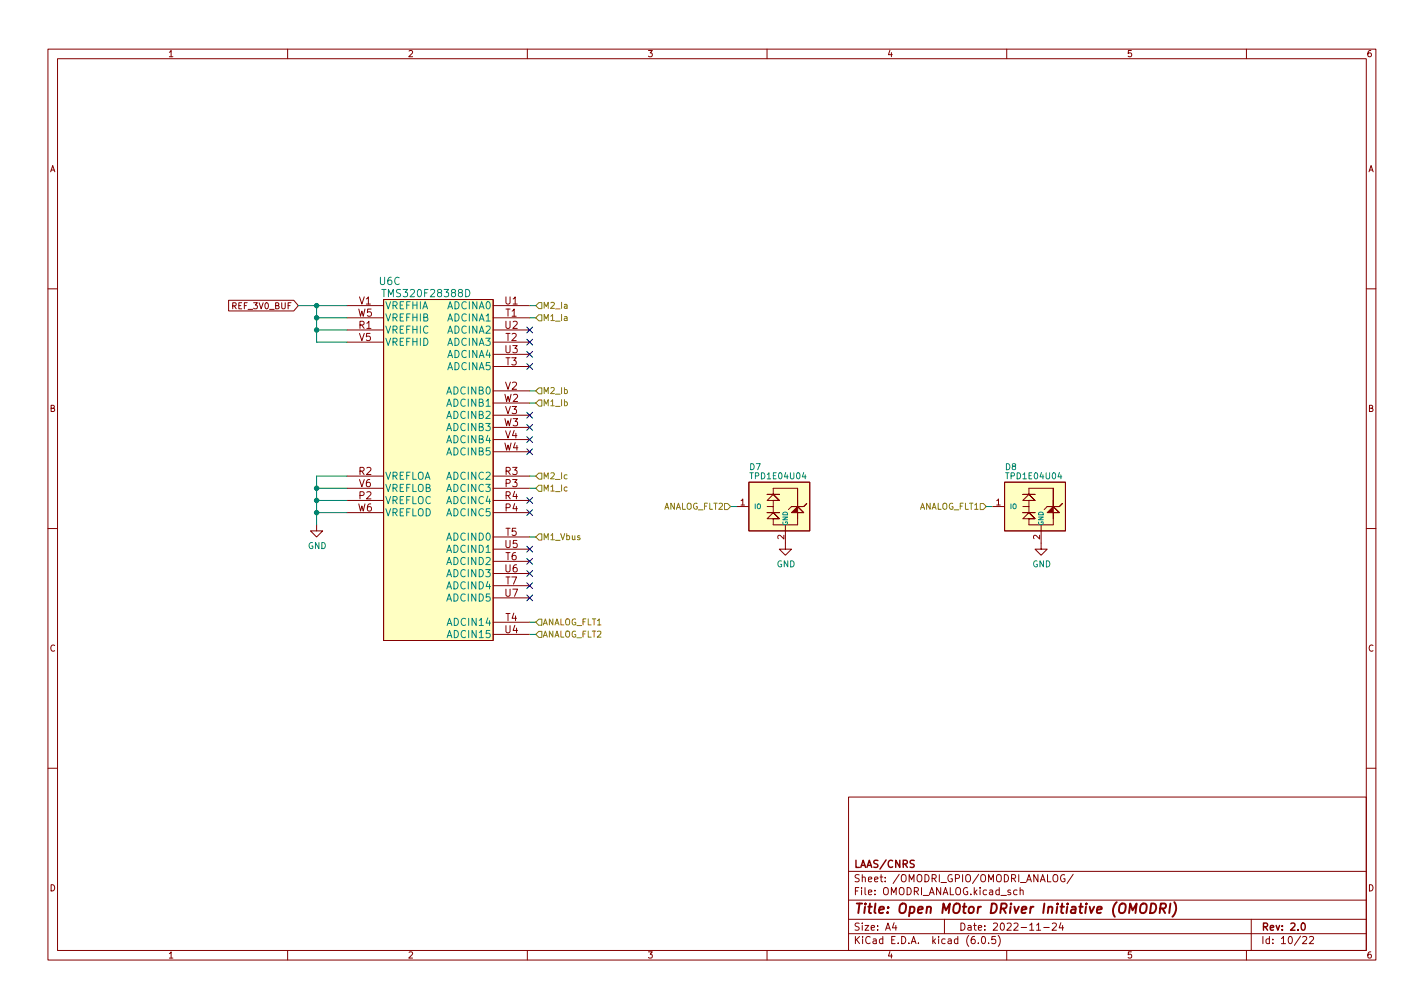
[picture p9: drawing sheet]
<svg xmlns="http://www.w3.org/2000/svg" width="297mm" height="210mm" viewBox="0 0 297 210" stroke-linecap="round" stroke-linejoin="round" font-family="sans-serif">
<g fill="none" stroke="#840000" stroke-width=".21">
<path d="M10 10.2h277v190.1h-277zM12 12.2h273v186.1h-273zM60 10.2v2M110 10.2v2M160 10.2v2M210 10.2v2M260 10.2v2M10 60.2h2M47.7 62.6h13.6l.9 1.1-.9 1.2h-13.6zM72.4 68.8h7.6M72.4 66.3h7.6M72.4 71.4h7.6"/>
<path d="M72.4 63.7h7.6M80 62.5h22.9v71.1h-22.9zM102.9 68.8h7.6M102.9 66.3h7.6M102.9 71.4h7.6M102.9 76.4h7.6M102.9 63.7h7.6M102.9 73.9h7.6M285 60.2h2M72.4 99.3h7.6M102.9 99.3h7.6M102.9 81.5h7.6"/>
<path d="M102.9 86.6h7.6M102.9 91.7h7.6M102.9 84.1h7.6M102.9 89.1h7.6M102.9 94.2h7.6M10 110.2h2M66 109.5v1.2h1.3l-1.3 1.3-1.2-1.3h1.2M72.4 101.8h7.6M72.4 104.4h7.6M72.4 106.9h7.6M102.9 101.8h7.6M102.9 104.4h7.6"/>
<path d="M102.9 106.9h7.6M102.9 112h7.6M102.9 117.1h7.6M102.9 114.5h7.6M102.9 119.6h7.6M153.7 105.7h2.5M156.2 100.6h12.7v10.1h-12.7zM160 105.7h1.3M161.3 105.7v1.2h-1.3h2.6h-1.3l-1.3 1.3h2.6l-1.3-1.3 1.3 1.3h-1.3v1.3h5.1v-1.3M163.8 109.5v5h1.3l-1.3 1.3-1.2-1.3h1.2M165.1 105.7l-.6 .6M166.4 104.4v-2.6v3.9"/>
<path d="M166.4 101.8h-5.1v1.3h-1.3h2.6h-1.3l-1.3 1.3h2.6l-1.3-1.3 1.3 1.3h-1.3v1.3M167.6 105.7l.7-.7-.7 .7M207 105.7h2.5M209.5 100.6h12.7v10.1h-12.7zM213.4 105.7h1.2M214.6 105.7v1.2h-1.2h2.5h-1.3l-1.2 1.3h2.5l-1.3-1.3 1.3 1.3h-1.3v1.3h5.1v-1.3M217.2 109.5v5h1.2l-1.2 1.3-1.3-1.3h1.3M218.4 105.7l-.6 .6M219.7 104.4v-2.6v3.9M219.7 101.8h-5.1v1.3h-1.2h2.5h-1.3l-1.2 1.3h2.5l-1.3-1.3 1.3 1.3h-1.3v1.3M221 105.7l.6-.7-.6 .7M285 110.2h2"/>
<path d="M102.9 129.8h7.6M102.9 122.2h7.6M102.9 132.3h7.6M102.9 124.7h7.6M10 160.2h2M177 166.3h108v32h-108zM285 160.2h2M60 198.3v2M110 198.3v2M160 198.3v2M177 194.8h108M177 191.8h108"/>
<path d="M177 187.8h108M177 181.8h108M186.5 192.5l-.4 1h1M186.9 193v1M197 191.8v3M204.1 196.7v.1M204.9 195.4l.2-.1a.8 .8 0 0 1 .5 .8 .8 .8 0 0 1-.5 .7 1 1 0 0 1-.2-1.4zM206.2 196.7v.1M207.6 195.3h-.7v.7l.2-.1 .5 .1 .1 .2-.1 .5-.2 .1-.5-.1M208.2 195.1a1.72 1.72 0 0 1 0 2.3M210 198.3v2M212.1 185.7l-.4-.1-.3 .3 .2 .7h.5"/>
<path d="M212.8 185.8l.2-.2 .4 .1v.9M212.8 185.1v1.5M216.2 194h.9M217.7 193.5h1.2M219.5 192.7l.6-.2 .3 .5-1 1h1M219.7 182.6l.3-.2a.5 .5 0 0 1 .6 .5v.5a.5 .5 0 0 1-.5 .6 .5 .5 0 0 1-.5-.6zM221.3 192.5l-.4 1h1M221.6 193v1M222.1 182.5a.7 .7 0 0 0-.9 .7 .7 .7 0 0 0 .9 .7v-.6h-.2M223.9 182.4l-1.3 1.9M260 198.3v2M261 191.8v6.5"/>
<path d="M271.7 195.5l.6-.2 .3 .5-.9 1h.9M273.1 195.5l.6-.2 .3 .5-.9 1h.9"/>
</g>
<path d="M271.6 192.6l.2-.1a.8 .8 0 0 1 .5 .8 .8 .8 0 0 1-.5 .7 1 1 0 0 1-.2-1.4z" fill="none" stroke="#840000" stroke-width=".3"/>
<path d="M238 188.7a.69 .69 0 0 1 1.2 0 1.47 1.47 0 0 1-.6 1.8l-.6-.1a1.5 1.5 0 0 1 0-1.7zM240.1 188.5a.96 .96 0 0 1 1.1 .5 .96 .96 0 0 1-.3 1.2l-.5 .3h-.5zM242 189.5h.8l.3-.2a.51 .51 0 0 0-.2-.8h-.8l-.2 2M242.5 189.5l.5 1M244.1 188.5l-.2 2M244.9 188.2a2.32 2.32 0 0 1-.3 3" fill="none" stroke="#840000" stroke-width=".4"/>
<g fill="#ffffc2" stroke="#ffffc2" stroke-width=".21">
<path d="M156.2 100.6h12.7v10.1h-12.7z"/>
<path d="M209.5 100.6h12.7v10.1h-12.7z"/>
<path d="M80 62.5h22.9v71.1h-22.9z"/>
</g>
<g fill="#840000" stroke="#840000" stroke-width=".21">
<path d="M166.4 104.4v3.8v-1.3h1.2l-1.2-1.2 1.2 1.2h-2.5l1.3-1.2h1.2h-2.5h1.3z"/>
<path d="M218.4 105.7h1.3v-1.3v3.8v-1.3h1.3l-1.3-1.2 1.3 1.2h-2.6l1.3-1.2h1.3z"/>
</g>
<path d="M79.6 60.4h.9M97.1 60.4a.77 .77 0 0 1 .9 .7 .77 .77 0 0 1-.9 .8z" fill="none" stroke="#008484" stroke-width=".21"/>
<path d="M111.8 66.3l.6-.6h.6v1.2h-.6zM112.4 63.1h.6v1.3h-.6l-.6-.7zM111.8 84.1l.6-.7h.6v1.3h-.6zM111.8 81.5l.6-.6h.6v1.3h-.6zM112.4 98.7h.6v1.2h-.6l-.6-.6zM112.4 101.2h.6v1.3h-.6l-.6-.7zM112.4 111.4h.6v1.2h-.6l-.6-.6zM151.1 105h.7l.6 .7-.6 .6h-.7zM204.5 105h.6l.6 .7-.6 .6h-.6zM111.8 129.8l.6-.6h.6v1.2h-.6zM112.4 131.7h.6v1.3h-.6l-.6-.7z" fill="none" stroke="#848400" stroke-width=".21"/>
<g fill="none" stroke="#008400" stroke-width=".21">
<path d="M62.2 63.7h10.2M66 66.3h6.4M66 63.7v7.7h6.4M66 68.8h6.4M110.5 66.3h1.3M110.5 63.7h1.3M72.4 99.3h-6.4v10.2M110.5 99.3h1.3M110.5 81.5h1.3M110.5 84.1h1.3M66 104.4h6.4M66 101.8h6.4"/>
<path d="M66 106.9h6.4M110.5 101.8h1.3M110.5 112h1.3M152.4 105.7h1.3M205.7 105.7h1.3M110.5 132.3h1.3M110.5 129.8h1.3"/>
</g>
<g fill="none" stroke="#000084" stroke-width=".21">
<path d="M109.9 70.8l1.2 1.2M109.9 68.2l1.2 1.2M109.9 75.8l1.2 1.3M109.9 73.3l1.2 1.2M111.1 70.8l-1.2 1.2M111.1 68.2l-1.2 1.2M111.1 75.8l-1.2 1.3M111.1 73.3l-1.2 1.2M109.9 86l1.2 1.2M109.9 88.5l1.2 1.3M109.9 93.6l1.2 1.2M109.9 91.1l1.2 1.2"/>
<path d="M111.1 86l-1.2 1.2M111.1 88.5l-1.2 1.3M111.1 93.6l-1.2 1.2M111.1 91.1l-1.2 1.2M109.9 119l1.2 1.2M109.9 103.8l1.2 1.2M109.9 106.3l1.2 1.2M109.9 116.5l1.2 1.2M109.9 113.9l1.2 1.3M111.1 119l-1.2 1.2M111.1 103.8l-1.2 1.2M111.1 106.3l-1.2 1.2"/>
<path d="M111.1 116.5l-1.2 1.2M111.1 113.9l-1.2 1.3M109.9 124.1l1.2 1.2M109.9 121.6l1.2 1.2M111.1 124.1l-1.2 1.2M111.1 121.6l-1.2 1.2"/>
</g>
<g fill="#008400" stroke="#008400" stroke-width=".21">
<circle cx="66" cy="63.7" r=".46"/>
<circle cx="66" cy="66.3" r=".46"/>
<circle cx="66" cy="104.4" r=".46"/>
<circle cx="66" cy="101.8" r=".46"/>
<circle cx="66" cy="106.9" r=".46"/>
<circle cx="66" cy="68.8" r=".46"/>
</g>
<text font-size="2.8" fill="#840000" x="178" y="190.6">Title: Open MOtor DRiver Initiative (OMODRI)</text>
<g font-size="2.1" fill="#008484">
<text x="79.2" y="59.4">U6C</text>
<text x="80.3" y="64.5">VREFHIA</text>
<text x="80.5" y="62">TMS320F28388D</text>
<text x="93.3" y="64.5">ADCINA0</text>
<text x="80.3" y="69.6">VREFHIC</text>
<text x="80.3" y="67">VREFHIB</text>
<text x="93.3" y="67">ADCINA1</text>
<text x="93.3" y="69.6">ADCINA2</text>
<text x="80.3" y="72.1">VREFHID</text>
<text x="93.3" y="72.1">ADCINA3</text>
<text x="93.3" y="77.2">ADCINA5</text>
<text x="93.3" y="74.7">ADCINA4</text>
<text x="93.3" y="82.3">ADCINB0</text>
<text x="93.3" y="87.4">ADCINB2</text>
<text x="93.3" y="84.8">ADCINB1</text>
<text x="93.3" y="89.9">ADCINB3</text>
<text x="93.3" y="92.4">ADCINB4</text>
<text x="93.3" y="95">ADCINB5</text>
<text x="80.3" y="100.1">VREFLOA</text>
<text x="93.3" y="100.1">ADCINC2</text>
<text x="80.3" y="105.1">VREFLOC</text>
<text x="80.3" y="102.6">VREFLOB</text>
<text x="80.3" y="107.7">VREFLOD</text>
<text x="93.3" y="102.6">ADCINC3</text>
<text x="93.3" y="107.7">ADCINC5</text>
<text x="93.3" y="105.1">ADCINC4</text>
<text x="93.3" y="112.8">ADCIND0</text>
<text x="93.3" y="117.8">ADCIND2</text>
<text x="93.3" y="115.3">ADCIND1</text>
<text x="93.3" y="122.9">ADCIND4</text>
<text x="93.3" y="120.4">ADCIND3</text>
<text x="93.3" y="125.5">ADCIND5</text>
<text x="93.7" y="130.5">ADCIN14</text>
<text x="93.7" y="133.1">ADCIN15</text>
</g>
<g font-size="2.1" fill="#840000">
<text x="74.9" y="63.5">V1</text>
<text x="105.3" y="63.5">U1</text>
<text x="74.6" y="66">W5</text>
<text x="74.9" y="68.6">R1</text>
<text x="74.9" y="71.1">V5</text>
<text x="105.3" y="68.6">U2</text>
<text x="105.5" y="66">T1</text>
<text x="105.5" y="71.1">T2</text>
<text x="105.3" y="73.7">U3</text>
<text x="105.5" y="76.2">T3</text>
<text x="105.1" y="83.8">W2</text>
<text x="105.4" y="81.3">V2</text>
<text x="105.1" y="88.9">W3</text>
<text x="105.4" y="86.4">V3</text>
<text x="105.1" y="94">W4</text>
<text x="105.4" y="91.4">V4</text>
<text x="74.9" y="99.1">R2</text>
<text x="74.9" y="101.6">V6</text>
<text x="105.3" y="99.1">R3</text>
<text x="105.4" y="101.6">P3</text>
<text x="74.6" y="106.7">W6</text>
<text x="74.9" y="104.1">P2</text>
<text x="105.3" y="104.1">R4</text>
<text x="105.4" y="106.7">P4</text>
<text x="105.5" y="111.8">T5</text>
<text x="105.3" y="114.3">U5</text>
<text x="105.3" y="119.4">U6</text>
<text x="105.5" y="116.8">T6</text>
<text x="105.3" y="124.5">U7</text>
<text x="105.5" y="121.9">T7</text>
<text x="105.5" y="129.5">T4</text>
<text x="105.3" y="132.1">U4</text>
<text x="178" y="184">Sheet: /OMODRI_GPIO/OMODRI_ANALOG/</text>
<text x="178" y="181">LAAS/CNRS</text>
<text x="178" y="186.7">File: OMODRI_ANALOG.kicad_sch</text>
<text x="178" y="196.9">KiCad E.D.A. kicad (6.0.5)</text>
<text x="178" y="194.1">Size: A4</text>
<text x="200" y="194.1">Date: 2022-11-24</text>
<text x="263" y="194.1">Rev: 2.0</text>
<text x="263" y="196.9">Id: 10/22</text>
</g>
<g font-size="1.8" fill="#840000">
<text x="35" y="11.9">1</text>
<text x="85" y="11.9">2</text>
<text x="135" y="11.9">3</text>
<text x="185" y="11.9">4</text>
<text x="235" y="11.9">5</text>
<text x="285" y="11.9">6</text>
<text x="10.3" y="35.9">A</text>
<text x="285.3" y="35.9">A</text>
<text x="48.7" y="64.5">REF_3V0_BUF</text>
<text x="10.3" y="85.9">B</text>
<text x="285.3" y="85.9">B</text>
<text x="154.4" y="105.4">1</text>
<text x="207.8" y="105.4">1</text>
<text x="163.6" y="112.5" transform="rotate(-90 163.6 112.5)">2</text>
<text x="216.9" y="112.5" transform="rotate(-90 216.9 112.5)">2</text>
<text x="10.3" y="135.9">C</text>
<text x="285.3" y="135.9">C</text>
<text x="10.3" y="185.9">D</text>
<text x="285.3" y="185.9">D</text>
<text x="35" y="199.9">1</text>
<text x="85" y="199.9">2</text>
<text x="135" y="199.9">3</text>
<text x="185" y="199.9">4</text>
<text x="235" y="199.9">5</text>
<text x="285" y="199.9">6</text>
</g>
<g font-size="1.8" fill="#848400">
<text x="113.1" y="64.4">M2_Ia</text>
<text x="113.1" y="66.9">M1_Ia</text>
<text x="113.1" y="82.2">M2_Ib</text>
<text x="113.1" y="84.7">M1_Ib</text>
<text x="113.1" y="99.9">M2_Ic</text>
<text x="113.1" y="102.5">M1_Ic</text>
<text x="138.2" y="106.3">ANALOG_FLT2</text>
<text x="191.5" y="106.3">ANALOG_FLT1</text>
<text x="113.1" y="112.6">M1_Vbus</text>
<text x="113.1" y="130.4">ANALOG_FLT1</text>
<text x="113.1" y="133">ANALOG_FLT2</text>
</g>
<g font-size="1.8" fill="#008484">
<text x="156.4" y="98">D7</text>
<text x="156.9" y="99.9">TPD1E04U04</text>
<text x="209.7" y="98">D8</text>
<text x="210.2" y="99.9">TPD1E04U04</text>
<text x="64.2" y="114.5">GND</text>
<text x="162" y="118.3">GND</text>
<text x="215.3" y="118.3">GND</text>
</g>
<g font-size="1.4" fill="#008484">
<text x="157.2" y="106.2">IO</text>
<text x="210.6" y="106.2">IO</text>
<text x="164.3" y="109.7" transform="rotate(-90 164.3 109.7)">GND</text>
<text x="217.7" y="109.7" transform="rotate(-90 217.7 109.7)">GND</text>
</g>
</svg>
